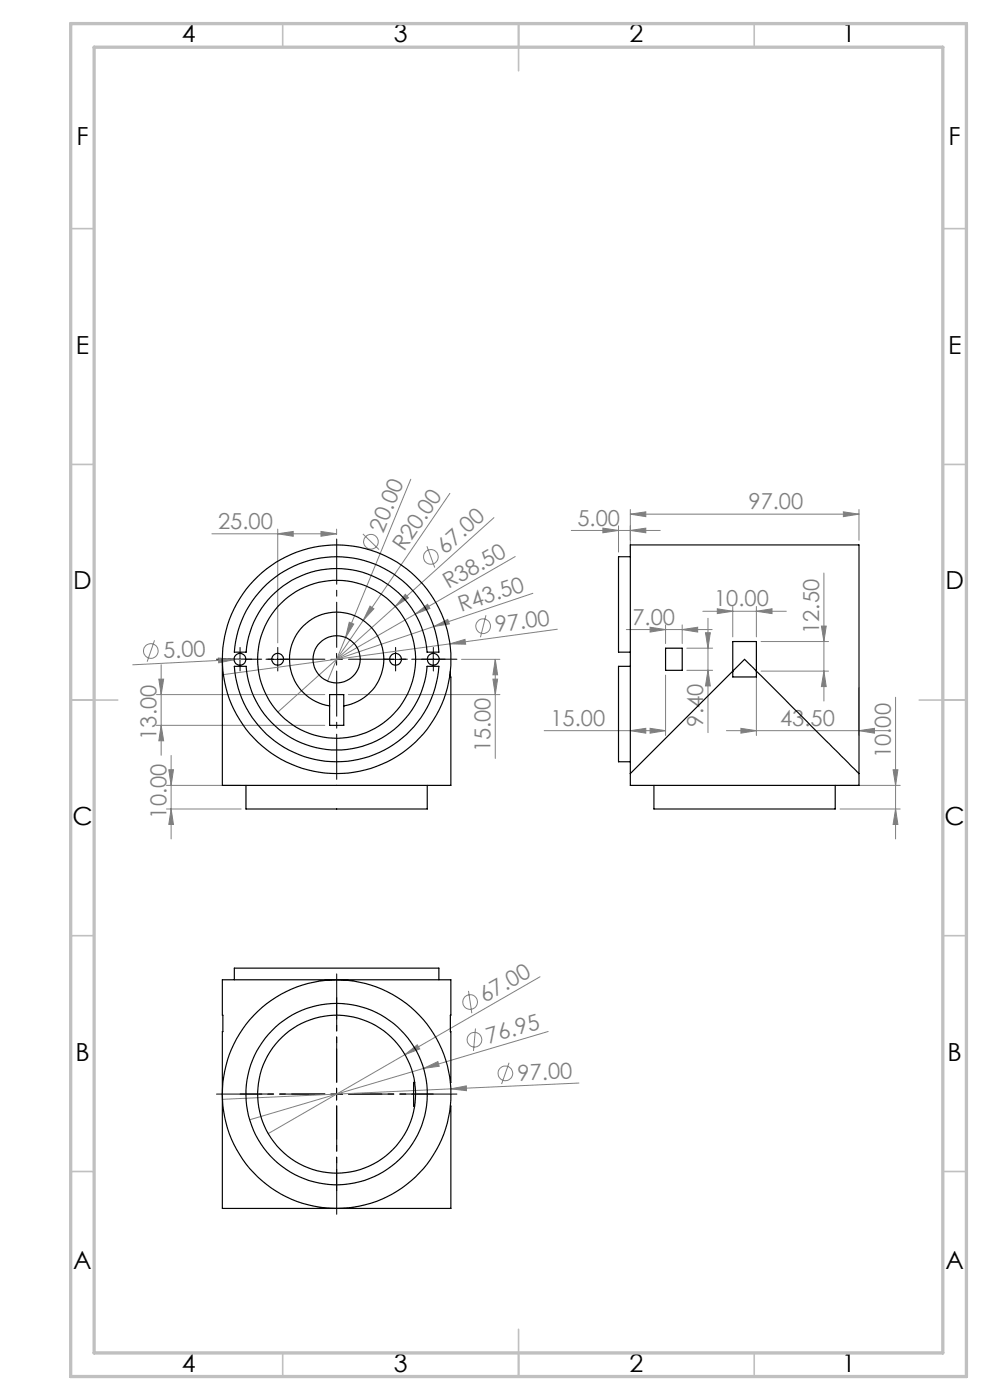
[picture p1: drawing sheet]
<svg xmlns="http://www.w3.org/2000/svg" width="210mm" height="297mm" viewBox="0 0 210 297" stroke-linecap="round" stroke-linejoin="round" font-family="sans-serif">
<g fill="none" stroke="#808080" stroke-width=".21">
<path d="M44.9 113.2h26.5M58.9 113.2l3.3-.5v1.1zM58.9 112.3v24.1M68.1 112.7l3.3 .5-3.3 .6zM71.4 112.3v1.1M77 113.3l3.4 3.3M87.1 101.7l-17.6 42.8M90.6 115.9l1.6 4.5M95.4 104.7l-18.4 26.9M104.8 109.8l-20.9 18.9M109.3 118.1l-21.2 12.2M121.2 112.5h18.9"/>
<path d="M127.9 112l3.3 .5-3.3 .5zM131.2 111.5v5.6M133.7 112.5l3.3-.5v1zM133.7 109.1l3.3-.5v1zM133.7 108.1v9M133.7 109.1h48.5M178.9 108.6l3.3 .5-3.3 .5zM182.2 108.1v6.5M32.8 135.9l-1.6 4.5M46.3 139.6l3.4 .3-3.3 .7zM49.7 139.9l-21.5 1.1M52.1 139.8l-2.4 .1"/>
<path d="M74.1 132l.9 .4-1.7 2.9zM77 131.6l-5.6 8.3M78.5 128.6l.8 .5-2.3 2.5zM83.9 128.7l-25 22.4M86 126.1l.6 .7-2.7 1.9zM88.1 130.3l2.6-2.1 .5 .9zM88.1 130.3l-16.7 9.6M92 132.9l3-1.5 .3 1zM95.4 136.6l3.2-1 .2 1.1zM95.4 136.6l-48 6.5M97.9 139.9h8.1M103.1 130.5l-1.2 4.7"/>
<path d="M105.1 139.9l.5 3.3h-1zM105.1 139.9v21M113 125.9l-41.6 14M118.2 133.5l-22.8 3.1M132.9 133.6h18.2M137.9 133.1l3.3 .5-3.3 .5zM141.2 132.6v3.9M144.7 133.6l3.3-.5v1zM144.7 132.6v3.9M145.7 137.5h5.5M149.1 129.7h17.7M149.6 134.2h1.1l-.5 3.3z"/>
<path d="M150.2 131.2v24.2M152.2 129.1l3.2 .6-3.2 .5zM155.4 128.7v6.4M160.4 129.7l3.4-.6v1.1zM160.4 128.7v6.4M161.4 136.1h14.4M174.2 132.8h1.1l-.5 3.3zM174.8 121.6v27.1M33.2 153.9h35.7M33.2 147.4h35.7M33.7 144.1h1l-.5 3.3zM34.2 153.9l.5 3.3h-1z"/>
<path d="M34.2 141v19.2M73.9 147.4h32.1M104.6 144.1h1l-.5 3.3zM115.4 155h25.8M133.7 155l3.3-.5v1zM137.9 154.5l3.3 .5-3.3 .5zM141.2 143.2v12.8M145.7 142.2h5.5M150.2 142.2l.5 3.3h-1.1zM154.1 155h34.5M157.2 154.5l3.2 .5-3.2 .5zM160.4 143.4v12.6"/>
<path d="M161.4 142.4h14.4M174.8 142.4l.5 3.3h-1.1zM182.2 155l3.3-.5v1zM182.2 145.9v10.1M190 147.9v30.1M35.3 171.6h15.9M35.3 166.6h15.9M35.8 163.3h1l-.5 3.3zM36.3 160.3v17.7M36.3 171.6l.5 3.3h-1zM178.2 171.6h12.8M178.2 166.6h12.8"/>
<path d="M189.4 163.3h1.1l-.5 3.3zM190 171.6l.5 3.3h-1.1zM99.4 210.2l.7 4.7M100.9 218.2l-.5 4.8M114.5 207.2l-28.6 16.5M116.3 218.8l-26.4 7.9M85.9 223.7l2.6-2.1 .5 .9zM85.9 223.7l-29 16.8M89.9 226.7l3-1.5 .3 1zM89.9 226.7l-36.9 10.9M95.6 231l3.3-.6 .1 1zM108 225.5l-1.6 4.5"/>
<path d="M122.8 229.8l-75.6 3.4"/>
<circle cx="78.7" cy="114.9" r="1.57"/>
<circle cx="91.4" cy="118.2" r="1.55"/>
<circle cx="32" cy="138.1" r="1.55"/>
<circle cx="102.5" cy="132.8" r="1.56"/>
<circle cx="99.7" cy="212.6" r="1.55"/>
<circle cx="100.6" cy="220.6" r="1.55"/>
<circle cx="107.2" cy="227.7" r="1.56"/>
</g>
<path d="M68.9 139.8h-23M71.4 137.3v-23M73.9 139.8h23M71.4 142.3v23M68.9 232.1h-23M71.4 229.6v-23M71.4 234.6v23M73.9 232.1h23" fill="none" stroke="#000" stroke-width=".21" stroke-dasharray="15.2 1.3 1.3 1.3" stroke-dashoffset="5.6"/>
<path d="M68.9 232.1h-18M71.4 229.6v-18M71.4 234.6v18M73.9 232.1h18" fill="none" stroke="#000" stroke-width=".21" stroke-dasharray="15.2 1.3 1.3 1.3" stroke-dashoffset="8.2"/>
<g fill="none" stroke="#000" stroke-width=".21" stroke-dasharray="15.2 1.3 1.3 1.3">
<path d="M49.7 139.8h-1.3M50.9 138.6v-1.3M52.2 139.8h1.2M57.7 139.8h-1.3M58.9 138.6v-1.3M60.2 139.8h1.2M82.7 139.8h-1.3M83.9 138.6v-1.3M85.2 139.8h1.2M90.7 139.8h-1.3M91.9 138.6v-1.3M93.2 139.8h1.2"/>
<path d="M50.9 141.1v1.2M58.9 141.1v1.2M83.9 141.1v1.2M91.9 141.1v1.2"/>
</g>
<path d="M49.7 139.9h2.4M50.9 138.6v2.5M57.6 139.9h2.5M58.9 138.6v2.5M70.2 139.9h2.4M71.4 138.6v2.5M82.7 139.9h2.5M83.9 138.6v2.5M90.7 139.9h2.5M91.9 138.6v2.5M70.2 232.1h2.4M71.4 230.9v2.5" fill="none" stroke="#000" stroke-width=".21"/>
<g fill="none" stroke="#c0c0c0" stroke-width=".35">
<path d="M60 5v5M110 5v10M160 5v5M15 48.5h5M200 48.5h5M15 98.5h5M200 98.5h5M15 148.5h10M195 148.5h10M15 198.5h5M200 198.5h5M15 248.5h5"/>
<path d="M200 248.5h5M60 287v5M110 282v10M160 287v5"/>
</g>
<path d="M15 5h190v287h-190zM20 10h180v277h-180z" fill="none" stroke="#c0c0c0" stroke-width=".7"/>
<g fill="#808080">
<path d="M95.6 231l3.3-.6 .1 1z"/>
<path d="M46.3 139.6l3.4 .3-3.3 .7z"/>
<path d="M95.4 136.6l3.2-1 .2 1.1z"/>
<path d="M89.9 226.7l3-1.5 .3 1z"/>
<path d="M92 132.9l3-1.5 .3 1z"/>
<path d="M88.1 130.3l2.6-2.1 .5 .9z"/>
<path d="M85.9 223.7l2.6-2.1 .5 .9z"/>
<path d="M86 126.1l.6 .7-2.7 1.9z"/>
<path d="M78.5 128.6l.8 .5-2.3 2.5z"/>
<path d="M74.1 132l.9 .4-1.7 2.9z"/>
<path d="M68.1 112.7l3.3 .5-3.3 .6zM58.9 113.2l3.3-.5v1.1zM133.7 112.5l3.3-.5v1zM127.9 112l3.3 .5-3.3 .5zM137.9 154.5l3.3 .5-3.3 .5zM133.7 155l3.3-.5v1zM178.9 108.6l3.3 .5-3.3 .5zM133.7 109.1l3.3-.5v1z"/>
<path d="M137.9 133.1l3.3 .5-3.3 .5zM144.7 133.6l3.3-.5v1zM157.2 154.5l3.2 .5-3.2 .5zM182.2 155l3.3-.5v1z"/>
<path d="M190 171.6l.5 3.3h-1.1zM189.4 163.3h1.1l-.5 3.3z"/>
<path d="M34.2 153.9l.5 3.3h-1zM33.7 144.1h1l-.5 3.3z"/>
<path d="M105.1 139.9l.5 3.3h-1zM104.6 144.1h1l-.5 3.3zM35.8 163.3h1l-.5 3.3zM36.3 171.6l.5 3.3h-1zM174.2 132.8h1.1l-.5 3.3zM174.8 142.4l.5 3.3h-1.1zM149.6 134.2h1.1l-.5 3.3zM150.2 142.2l.5 3.3h-1.1z"/>
<path d="M152.2 129.1l3.2 .6-3.2 .5zM160.4 129.7l3.4-.6v1.1z"/>
</g>
<g fill="none" stroke="#000" stroke-width=".25">
<path d="M133.7 118.1h-2.5v20.3h2.5M47.2 139.9v26.7h48.4l-.1-24.2M56.6 124a21.8 21.8 0 0 1 22.8-4.4 21.8 21.8 0 0 1 13.7 18.8h-2.5a19.3 19.3 0 0 0-19.2-17.8 19.3 19.3 0 0 0-19.2 17.8h-2.5a21.7 21.7 0 0 1 6.9-14.4zM141.2 137.5h3.5v4.7h-3.5zM49.7 141.4h2.5a19.3 19.3 0 0 0 19.2 17.7 19.3 19.3 0 0 0 19.2-17.7h2.5a21.7 21.7 0 0 1-21.7 20.2 21.7 21.7 0 0 1-21.7-20.2zM69.9 149.8a10 10 0 0 1-6.9-15.4 10 10 0 0 1 16.8 0 10 10 0 0 1-6.9 15.4M69.9 147.4h3v6.5h-3zM133.7 141.4h-2.5v20.2h2.5M155.4 142.4l-21.7 21.7M155.4 142.4v1.2h5v-1.2M155.4 142.4v-6.3h5v6.3M155.4 142.4l2.5-2.5 2.5 2.5"/>
<path d="M160.4 142.4l21.8 21.7M52.2 166.6v5h38.4v-5M133.7 164.1v2.5h48.5v-2.5M133.7 164.1v-48.5h48.5v48.5M138.7 166.6v5h38.5v-5M49.7 207.9v-2.5h43.4v2.5M71.4 207.9h24.2l-.1 21.7M71.4 207.9h-24.2v48.5h48.4l-.1-21.8M88 229.6h-.3v5h.3"/>
<circle cx="50.9" cy="139.9" r="1.25"/>
<circle cx="58.9" cy="139.9" r="1.25"/>
<circle cx="71.4" cy="139.9" r="24.2"/>
<circle cx="71.4" cy="139.9" r="16.8"/>
<circle cx="71.4" cy="139.9" r="5"/>
<circle cx="83.9" cy="139.9" r="1.26"/>
<circle cx="91.9" cy="139.9" r="1.26"/>
<circle cx="71.4" cy="232.1" r="24.2"/>
<circle cx="71.4" cy="232.1" r="16.8"/>
<circle cx="71.4" cy="232.1" r="19.2"/>
</g>
<g font-size="5.3">
<text x="38.5" y="9">4</text>
<text x="83.5" y="9">3</text>
<text x="133.6" y="9">2</text>
<text x="178.6" y="9">1</text>
<text x="16.2" y="30.7">F</text>
<text x="201.2" y="30.7">F</text>
<text x="16.1" y="75">E</text>
<text x="201.1" y="75">E</text>
<text x="15.5" y="125">D</text>
<text x="200.5" y="125">D</text>
<text x="15.4" y="175">C</text>
<text x="200.4" y="175">C</text>
<text x="16" y="225">B</text>
<text x="201" y="225">B</text>
<text x="15.5" y="269.2">A</text>
<text x="200.5" y="269.2">A</text>
<text x="38.5" y="291">4</text>
<text x="83.5" y="291">3</text>
<text x="133.6" y="291">2</text>
<text x="178.6" y="291">1</text>
</g>
<g font-size="4.7" fill="#808080">
<text x="46.3" y="112.2">25.00</text>
<text x="81.3" y="113.2" transform="rotate(-68 81.3 113.2)">20.00</text>
<text x="122.5" y="111.5">5.00</text>
<text x="158.8" y="108.1">97.00</text>
<text x="85.7" y="117.1" transform="rotate(-56 85.7 117.1)">R20.00</text>
<text x="94.5" y="117.7" transform="rotate(-42 94.5 117.7)">67.00</text>
<text x="95.1" y="125" transform="rotate(-30 95.1 125)">R38.50</text>
<text x="97.8" y="129.9" transform="rotate(-19 97.8 129.9)">R43.50</text>
<text x="151.5" y="128.6">10.00</text>
<text x="105.3" y="134.2" transform="rotate(-8 105.3 134.2)">97.00</text>
<text x="134.2" y="132.5">7.00</text>
<text x="173.8" y="134.5" transform="rotate(-90 173.8 134.5)">12.50</text>
<text x="34.7" y="139.7" transform="rotate(-3 34.7 139.7)">5.00</text>
<text x="116.7" y="154">15.00</text>
<text x="149.2" y="154.1" transform="rotate(-90 149.2 154.1)">9.40</text>
<text x="165.5" y="154">43.50</text>
<text x="33.2" y="157" transform="rotate(-90 33.2 157)">13.00</text>
<text x="104.1" y="159.6" transform="rotate(-90 104.1 159.6)">15.00</text>
<text x="189" y="160.8" transform="rotate(-90 189 160.8)">10.00</text>
<text x="35.3" y="173.6" transform="rotate(-90 35.3 173.6)">10.00</text>
<text x="102.8" y="212.7" transform="rotate(-30 102.8 212.7)">67.00</text>
<text x="103.6" y="221.5" transform="rotate(-16 103.6 221.5)">76.95</text>
<text x="109.9" y="229.3" transform="rotate(-3 109.9 229.3)">97.00</text>
</g>
</svg>
